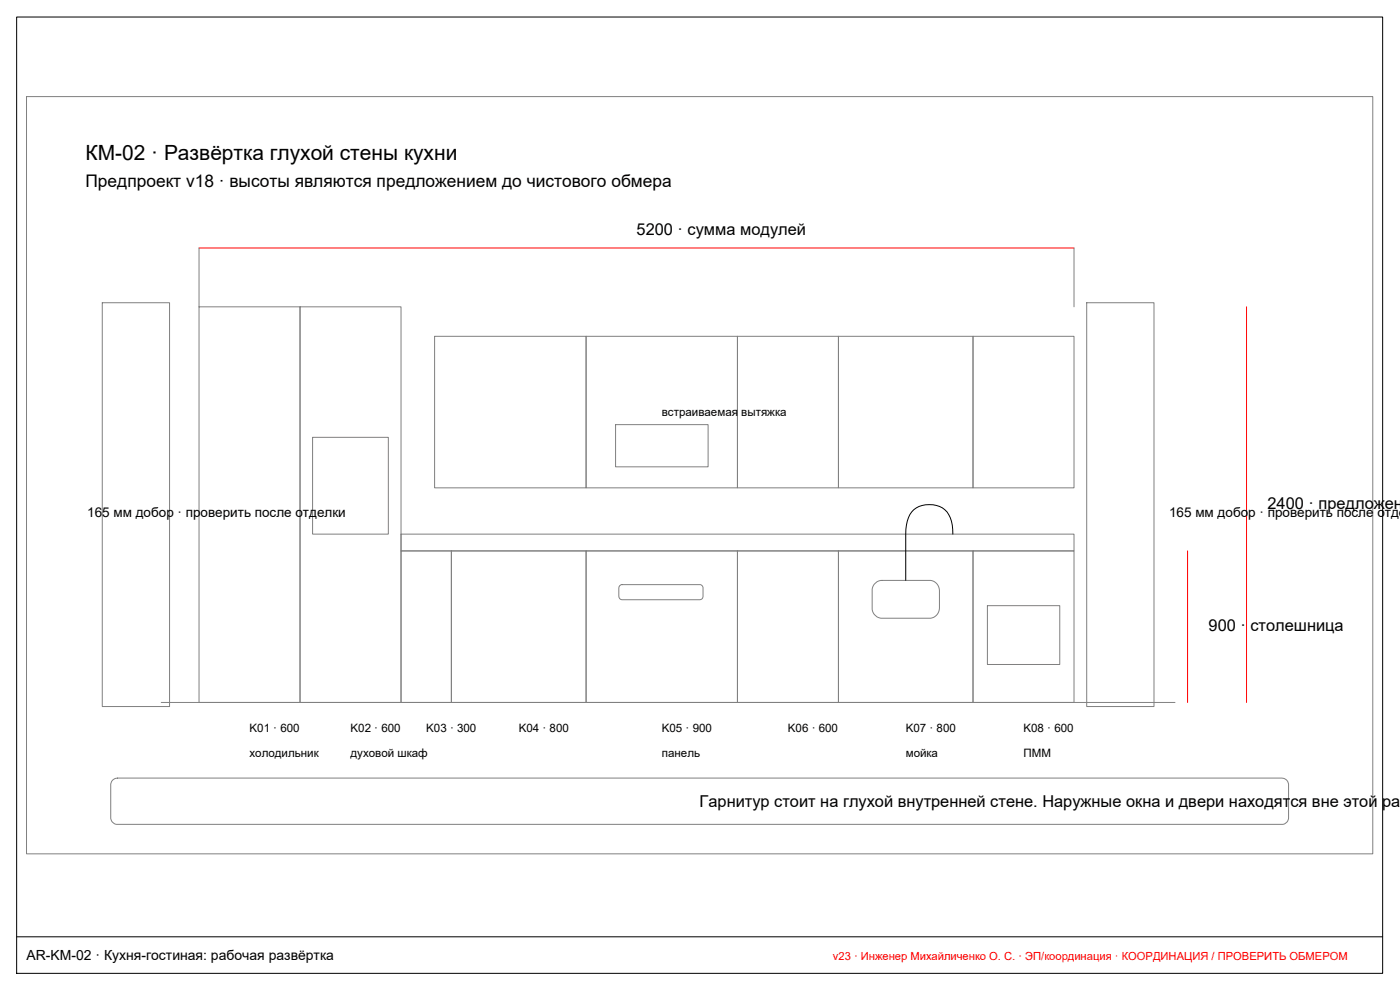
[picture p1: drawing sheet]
<svg xmlns="http://www.w3.org/2000/svg" width="420mm" height="297mm" viewBox="0 0 420 297" stroke-linecap="round" stroke-linejoin="round" font-family="sans-serif">
<!-- layer: A-OBJECT -->
<g fill="none" stroke="#808080" stroke-width=".3">
<path d="M8 29h404v227.2h-404zM59.7 74.4v17.7M322.3 74.4v17.7M30.7 90.8h20.2v121.2h-20.2zM59.7 92.1h30.3v118.7h-30.3zM90 92.1h30.4v118.7h-30.4zM326.1 90.8h20.2v121.2h-20.2zM130.4 100.9h45.5v45.5h-45.5zM175.9 100.9h45.4v45.5h-45.4zM221.3 100.9h30.3v45.5h-30.3zM251.6 100.9h40.4v45.5h-40.4zM292 100.9h30.3v45.5h-30.3z"/>
<path d="M93.8 131.2h22.7v29.1h-22.7zM184.7 127.4h27.8v12.7h-27.8zM120.4 165.3h15.1v45.5h-15.1zM120.4 160.3h201.9v5h-201.9zM135.5 165.3h40.4v45.5h-40.4zM175.9 165.3h45.4v45.5h-45.4zM185.9 175.8l.6-.4h23.7l.6 .4 .2 .5v2.8l-.4 .6-.5 .2h-23.5l-.7-.3-.2-.7v-2.5zM221.3 165.3h30.3v45.5h-30.3zM251.6 165.3h40.4v45.5h-40.4zM262.3 175.3l.9-.8 1.2-.4h14.5a3 3 0 0 1 3 3.1v5.3a3 3 0 0 1-3 3h-14.1a3 3 0 0 1-3.1-3v-5.7zM292 165.3h30.3v45.5h-30.3zM296.3 181.7h21.8v17.7h-21.8z"/>
<path d="M48.4 210.8h304.2M33.8 234l1.5-.5h349.4a2.02 2.02 0 0 1 2 2v9.8a2.02 2.02 0 0 1-2 2h-349.4a2.02 2.02 0 0 1-2.1-2v-10.1z"/>
</g>
<!-- layer: A-WALL -->
<path d="M286 160.3a8.5 8.5 0 0 0-3.2-7.9 7.4 7.4 0 0 0-9.8 2 11.9 11.9 0 0 0-1.2 5.9v13.8" fill="none" stroke="#000" stroke-width=".3"/>
<!-- layer: A-DIMS -->
<path d="M59.7 74.4h262.6M374.1 92.1v118.7M356.4 165.3v45.5" fill="none" stroke="#f00" stroke-width=".3"/>
<!-- layer: A-FRAME -->
<path d="M5 5.1h410v286.9h-410zM5 281.1h410" fill="none" stroke="#000" stroke-width=".3"/>
<text font-size="6.3" x="25.7" y="47.9">КМ-02 · Развёртка глухой стены кухни</text>
<text font-size="5.2" x="25.7" y="56.2">Предпроект v18 · высоты являются предложением до чистового обмера</text>
<g font-size="4.9">
<text x="191.1" y="70.6">5200 · сумма модулей</text>
<text x="380.4" y="152.7">2400 · предложено</text>
<text x="362.7" y="189.3">900 · столешница</text>
<text x="210" y="242">Гарнитур стоит на глухой внутренней стене. Наружные окна и двери находятся вне этой раз</text>
</g>
<text font-size="4.2" x="8" y="288.1">AR-KM-02 · Кухня-гостиная: рабочая развёртка</text>
<g font-size="4">
<text x="26.2" y="155.2">165 мм добор · проверить после отделки</text>
<text x="350.9" y="155.2">165 мм добор · проверить после отде</text>
</g>
<g font-size="3.5">
<text x="198.6" y="124.9">встраиваемая вытяжка</text>
<text x="74.9" y="219.6">K01 · 600</text>
<text x="105.2" y="219.6">K02 · 600</text>
<text x="127.9" y="219.6">K03 · 300</text>
<text x="155.7" y="219.6">K04 · 800</text>
<text x="198.6" y="219.6">K05 · 900</text>
<text x="236.5" y="219.6">K06 · 600</text>
<text x="271.8" y="219.6">K07 · 800</text>
<text x="307.2" y="219.6">K08 · 600</text>
<text x="74.9" y="227.1">холодильник</text>
<text x="105.2" y="227.1">духовой шкаф</text>
<text x="198.6" y="227.1">панель</text>
<text x="271.8" y="227.1">мойка</text>
<text x="307.2" y="227.1">ПММ</text>
</g>
<text font-size="3.4" fill="#f00" x="250" y="288.1">v23 · Инженер Михайличенко О. С. · ЭП/координация · КООРДИНАЦИЯ / ПРОВЕРИТЬ ОБМЕРОМ</text>
</svg>
